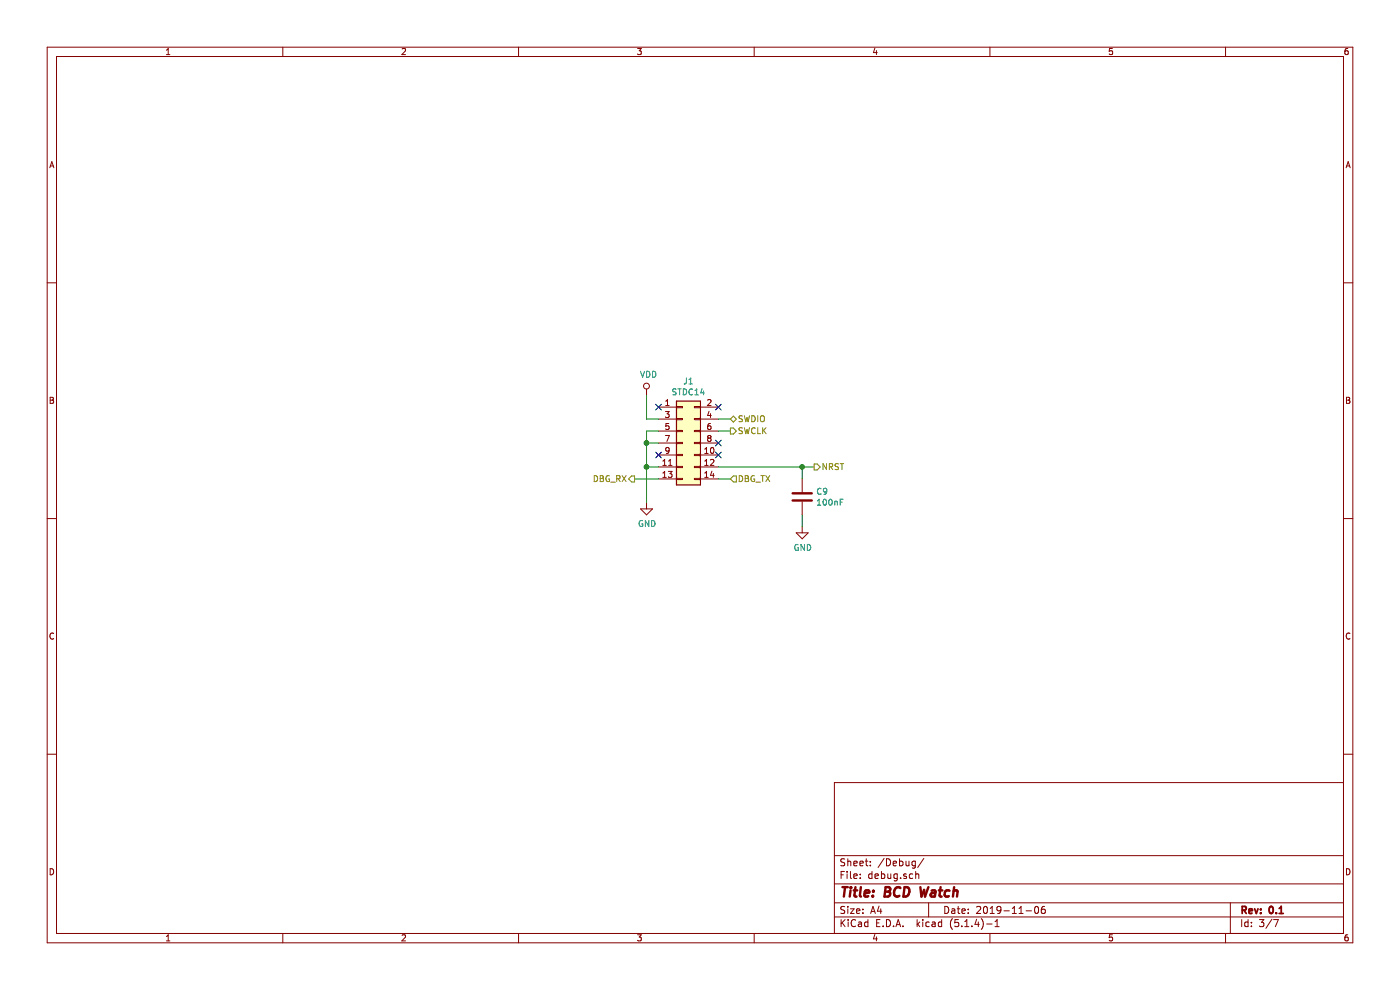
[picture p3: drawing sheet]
EESchema Schematic File Version 4
LIBS:PCB_CR2032-cache
EELAYER 30 0
EELAYER END
$Descr A4 11693 8268
encoding utf-8
Sheet 3 7
Title "BCD Watch"
Date "2019-11-06"
Rev "0.1"
Comp ""
Comment1 ""
Comment2 ""
Comment3 ""
Comment4 ""
$EndDescr
Text HLabel 6800 3900 2    50   Output ~ 0
NRST
Text HLabel 6100 3600 2    50   Output ~ 0
SWCLK
Text HLabel 6100 3500 2    50   BiDi ~ 0
SWDIO
$Comp
L power:VDD #PWR018
U 1 1
P 5400 3300
F 0 "#PWR018" H 5400 3150 50  0001 C CNN
F 1 "VDD" H 5417 3473 50  0000 C CNN
F 2 "" H 5400 3300 50  0001 C CNN
F 3 "" H 5400 3300 50  0001 C CNN
	1    5400 3300
	1    0    0    -1  
$EndComp
$Comp
L power:GND #PWR019
U 1 1
P 5400 4200
F 0 "#PWR019" H 5400 3950 50  0001 C CNN
F 1 "GND" H 5405 4027 50  0000 C CNN
F 2 "" H 5400 4200 50  0001 C CNN
F 3 "" H 5400 4200 50  0001 C CNN
	1    5400 4200
	1    0    0    -1  
$EndComp
Wire Wire Line
	5400 4200 5400 3900
Wire Wire Line
	5400 3600 5500 3600
Wire Wire Line
	5500 3700 5400 3700
Connection ~ 5400 3700
Wire Wire Line
	5400 3700 5400 3600
Wire Wire Line
	5500 3900 5400 3900
Connection ~ 5400 3900
Wire Wire Line
	5400 3900 5400 3700
Wire Wire Line
	5500 3500 5400 3500
Wire Wire Line
	5400 3500 5400 3300
Wire Wire Line
	6000 3500 6100 3500
Wire Wire Line
	6000 3600 6100 3600
Wire Wire Line
	6000 3900 6700 3900
$Comp
L Device:C C9
U 1 1
P 6700 4150
F 0 "C9" H 6815 4196 50  0000 L CNN
F 1 "100nF" H 6815 4105 50  0000 L CNN
F 2 "Capacitor_SMD:C_0603_1608Metric_Pad1.05x0.95mm_HandSolder" H 6738 4000 50  0001 C CNN
F 3 "~" H 6700 4150 50  0001 C CNN
F 4 "" H 6700 4150 50  0001 C CNN "Make"
F 5 "" H 6700 4150 50  0001 C CNN "Mouser"
F 6 "" H 6700 4150 50  0001 C CNN "Part"
F 7 "CC0603KRX7R9BB104" H 6700 4150 50  0001 C CNN "jlcpcb"
F 8 "C14663" H 6700 4150 50  0001 C CNN "LCSC"
	1    6700 4150
	1    0    0    -1  
$EndComp
Wire Wire Line
	6700 4000 6700 3900
Connection ~ 6700 3900
Wire Wire Line
	6700 3900 6800 3900
$Comp
L power:GND #PWR020
U 1 1
P 6700 4400
F 0 "#PWR020" H 6700 4150 50  0001 C CNN
F 1 "GND" H 6705 4227 50  0000 C CNN
F 2 "" H 6700 4400 50  0001 C CNN
F 3 "" H 6700 4400 50  0001 C CNN
	1    6700 4400
	1    0    0    -1  
$EndComp
Wire Wire Line
	6700 4400 6700 4300
NoConn ~ 5500 3800
NoConn ~ 6000 3700
NoConn ~ 6000 3800
$Comp
L Connector_Generic:Conn_02x07_Odd_Even J1
U 1 1
P 5700 3700
F 0 "J1" H 5750 4217 50  0000 C CNN
F 1 "STDC14" H 5750 4126 50  0000 C CNN
F 2 "Connector_PinHeader_1.27mm:PinHeader_2x07_P1.27mm_Vertical_SMD" H 5700 3700 50  0001 C CNN
F 3 "~" H 5700 3700 50  0001 C CNN
F 4 "Amphenol" H 5700 3700 50  0001 C CNN "Make"
F 5 "649-221121-00014T4LF" H 5700 3700 50  0001 C CNN "Mouser"
F 6 "20021121-00014T4LF" H 5700 3700 50  0001 C CNN "Part"
	1    5700 3700
	1    0    0    -1  
$EndComp
Text HLabel 5300 4000 0    50   Output ~ 0
DBG_RX
Wire Wire Line
	5300 4000 5500 4000
Text HLabel 6100 4000 2    50   Input ~ 0
DBG_TX
Wire Wire Line
	6100 4000 6000 4000
NoConn ~ 5500 3400
NoConn ~ 6000 3400
$EndSCHEMATC
